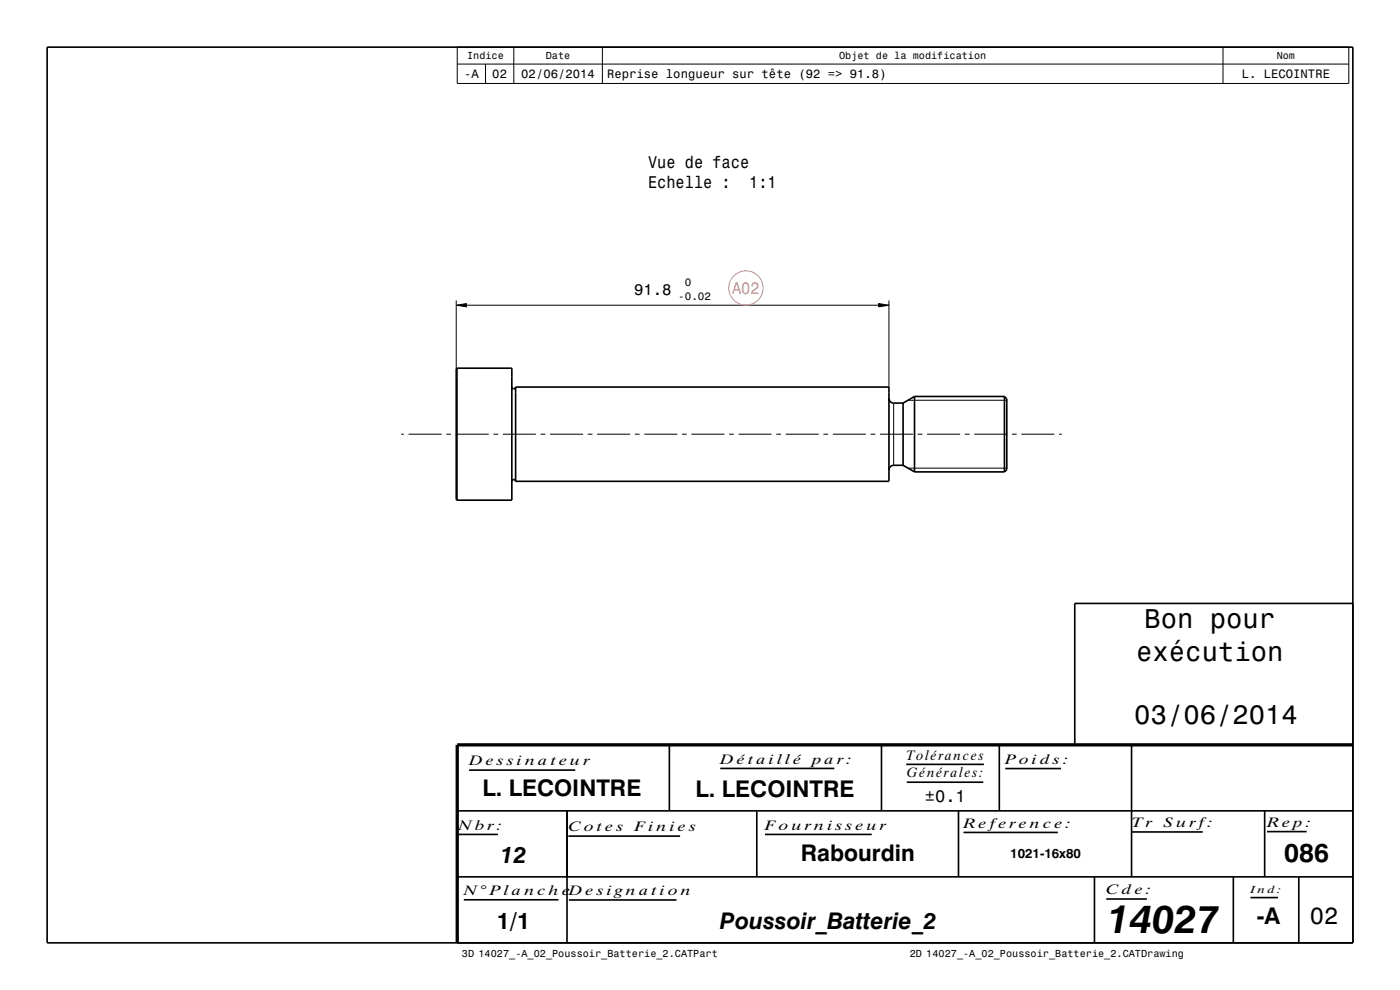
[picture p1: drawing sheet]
<svg xmlns="http://www.w3.org/2000/svg" width="297mm" height="210mm" viewBox="0 0 297 210" stroke-linecap="round" stroke-linejoin="round" font-family="sans-serif">
<g fill="none" stroke="#000" stroke-width=".21">
<path d="M97 10h189.1v7.7h-189.1zM97 13.6h189.1M103 13.6v4.1M109 10v7.7M127.8 10v7.7M259.5 10v7.7M96.8 64.7l2.2-.3v.7zM96.8 63.7v14.6M99 64.7h87.4M186.4 64.4l2.2 .3-2.2 .4zM188.6 63.7v18.4M85.1 92.1h.6"/>
<path d="M86.7 92.1h7M94.7 92.1h1M96.7 92.1h7M104.7 92.1h1M106.7 92.1h7M114.7 92.1h1M116.7 92.1h7M124.7 92.1h1M126.7 92.1h7M134.7 92.1h1M136.7 92.1h7M144.7 92.1h1"/>
<path d="M146.7 92.1h7M154.7 92.1h1M156.7 92.1h7M164.7 92.1h1M166.7 92.1h7M174.7 92.1h1M176.7 92.1h7M184.7 92.1h1M186.7 92.1h7M188.6 84.9h.1M189.6 85.5v13.2M192.6 84.9h21"/>
<path d="M192.6 99.3h21M194.7 92.1h1M196.7 92.1h7M204.7 92.1h1M206.7 92.1h7M214.7 92.1h1M216.7 92.1h7M224.7 92.1h.6"/>
</g>
<g fill="none" stroke="#000" stroke-width=".35">
<path d="M10 10h277v190h-277zM96.9 78.1h11.7v28h-11.7M96.9 78.1v28M96.9 78.1l-.1 .2v27.6l.1 .2M108.6 82.1l.1 .2 .3 .2 .2-.1 .2-.3M109.4 82.1h79.2v20h-79.2M109.4 82.1v20M188.6 84.5l.2 .7 .5 .2 2.3 .1M191.6 98.7h-2.3l-.6 .5-.1 .5M191.6 85.5v13.2M191.6 98.7l2.4 1.4M194 84.1v16"/>
<path d="M194 84.1h19.1M194 84.1l-2.4 1.4M213.1 84.1l.5 .5v15l-.5 .5M213.1 84.1v16M108.6 102.1l.2-.3 .2-.1 .3 .2 .1 .2M194 100.1h19.1M287 128h-59v30M142 158.1v13.9M187 158.1v13.9M212 158v14M240.1 158v28M97 172h190"/>
<path d="M97.3 177h8.3M99.5 163.4h22.5M120.3 172v28M120.6 177.4h23.7M152.8 163h24.2M160.5 172.1v13.9M162.3 177h22.6M192.2 162.1h16.5M192.4 165.9h16.2M203.3 172.1v13.9M204.4 176.6h20M213.3 163h11.8"/>
<path d="M240 176.5h15.1M268.3 172v14M268.8 176.4h8.4M97 186h190M98.4 190.9h20.1M120.7 190.9h22.8M232.2 186v14M234.7 190.7h8.6M261.6 186v14M265.3 190.4h5.8M275.5 186v14"/>
</g>
<path d="M287 158h-190v42" fill="none" stroke="#000" stroke-width=".7" stroke-linecap="butt"/>
<g fill="#000">
<path d="M96.8 64.7l2.2-.3v.7z" fill-rule="evenodd"/>
<path d="M186.4 64.4l2.2 .3-2.2 .4z" fill-rule="evenodd"/>
</g>
<circle cx="158.2" cy="61.1" r="3.6" fill="none" stroke="#ff8080" stroke-width=".21"/>
<text font-size="8.3" x="234.9" y="197.8">14027</text>
<g font-size="5.8">
<text x="242.8" y="133.2">Bon pour</text>
<text x="241" y="140.1">exécution</text>
<text x="240.6" y="153.6">03/06/2014</text>
</g>
<text font-size="5.6" x="272.5" y="182.9">086</text>
<text font-size="5" x="277.9" y="196.1">02</text>
<g font-size="4.9">
<text x="102.4" y="168.7">L. LECOINTRE</text>
<text x="147.6" y="169.2">L. LECOINTRE</text>
<text x="106.2" y="183">12</text>
<text x="169.9" y="182.7">Rabourdin</text>
<text x="105.4" y="197">1/1</text>
<text x="152.7" y="197">Poussoir_Batterie_2</text>
<text x="266.6" y="195.9">-A</text>
</g>
<g font-size="3.6">
<text x="137.5" y="35.6">Vue de face</text>
<text x="137.5" y="39.9">Echelle :</text>
<text x="158.9" y="39.9">1:1</text>
<text x="196.2" y="170.1">±0.1</text>
</g>
<text font-size="3.6" fill="#ff8080" x="155.3" y="62.4">A02</text>
<text font-size="3.3" x="134.5" y="62.6">91.8</text>
<g font-size="2.9">
<text x="192.2" y="161.1">Tolérances</text>
<text x="99.5" y="162.4">D e s s i n a t e u r</text>
<text x="152.8" y="162">D é t a i l l é</text>
<text x="172.3" y="162">pa r :</text>
<text x="192.4" y="164.9">Générales:</text>
<text x="213.3" y="162">Po i d s :</text>
<text x="97.3" y="176">Nb r :</text>
<text x="120.6" y="176.4">C o t e s</text>
<text x="134.6" y="176.4">Fi n i e s</text>
<text x="162.3" y="176">Fo u r n i s s e u r</text>
<text x="204.4" y="175.6">R e fe r e n c e :</text>
<text x="240" y="175.5">Tr</text>
<text x="246.8" y="175.5">S u r f:</text>
<text x="268.8" y="175.4">R e p:</text>
<text x="98.4" y="189.9">N° Pl a n c h e</text>
<text x="120.7" y="189.9">D e s i gn a t i o n</text>
<text x="234.7" y="189.7">C d e :</text>
</g>
<text font-size="2.8" x="214.3" y="182">1021-16x80</text>
<g font-size="2.6">
<text x="98.4" y="16.6">-A</text>
<text x="104.4" y="16.6">02</text>
<text x="110.6" y="16.6">02/06/2014</text>
<text x="128.8" y="16.6">Reprise longueur sur tête (92 =&gt; 91.8)</text>
<text x="263.4" y="16.6">L. LECOINTRE</text>
</g>
<g font-size="2.3">
<text x="143.9" y="63.7">-0.02</text>
<text x="145.3" y="60.8">0</text>
</g>
<g font-size="2.2">
<text x="99.1" y="12.6">Indice</text>
<text x="115.8" y="12.6">Date</text>
<text x="178" y="12.6">Objet de la modification</text>
<text x="270.8" y="12.6">Nom</text>
<text x="265.3" y="189.4">In d :</text>
<text x="98" y="203.1">3D 14027_-A_02_Poussoir_Batterie_2.CATPart</text>
<text x="193" y="203.1">2D 14027_-A_02_Poussoir_Batterie_2.CATDrawing</text>
</g>
</svg>
